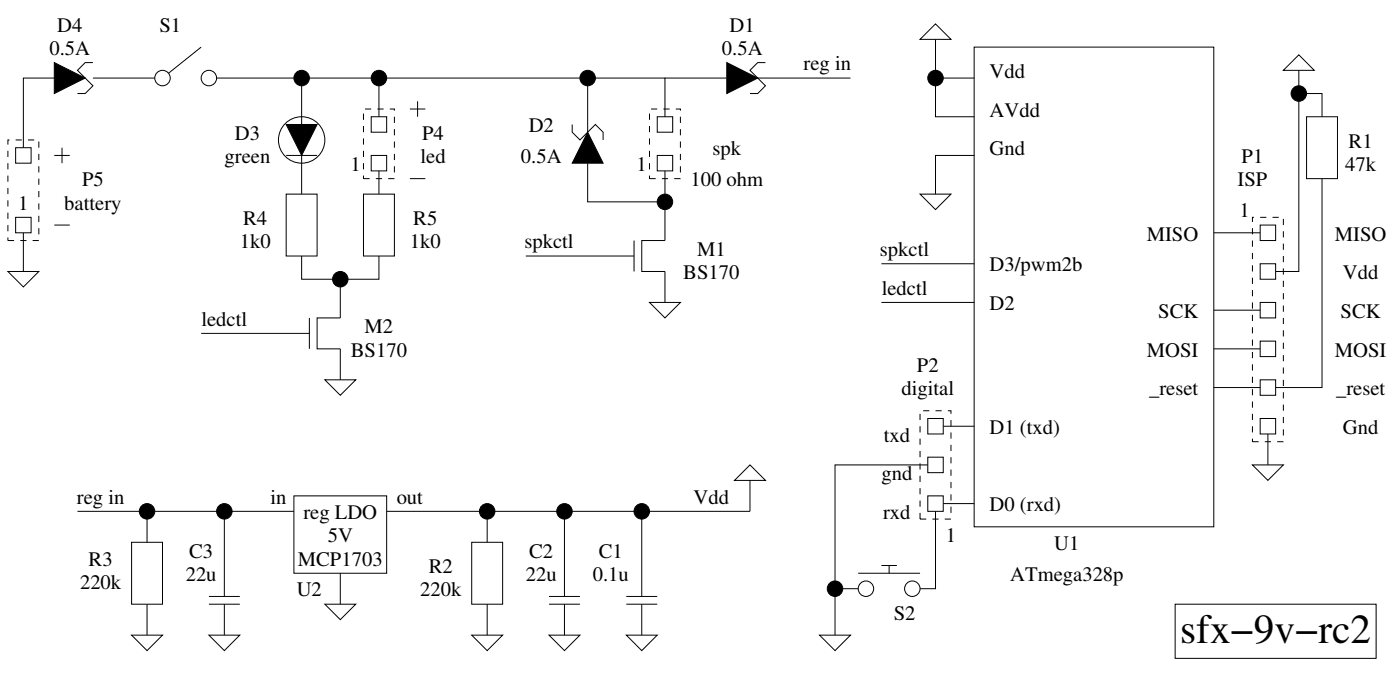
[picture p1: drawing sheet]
<svg xmlns="http://www.w3.org/2000/svg" width="288mm" height="138mm" viewBox="0 0 288 138" stroke-linecap="round" stroke-linejoin="round" font-family="sans-serif">
<g fill="none" stroke="#000" stroke-width=".21">
<path d="M41.3 9.7l-7.9 6.3M149.3 12.8l6.3 3.2-6.3 3.2zM157.2 12.8h-1.6l-1.6 1.6 3.2 3.2-1.6 1.6h-1.6M58.8 25.5h6.3l-3.2 6.4zM58.8 31.9h6.3M76.2 31.9h3.2v3.2h-3.2zM76.2 24h3.2v3.1h-3.2zM84.2 22.4h3.1M85.8 20.8v3.2M117.5 25.5v1.6l1.6 1.6 3.2-3.2 1.6 1.6v1.6M120.7 27.1l3.2 6.4h-6.4zM135 31.9h3.1v3.2h-3.1z"/>
<path d="M135 24h3.1v3.1h-3.1zM130.2 49.4v6.3M136.6 49.4h-4.8v6.3h4.8M63.5 65.2v6.4M69.9 65.2h-4.8v6.4h4.8M60.4 101.7h19v15.9h-19zM42.9 122.4h6.3M42.9 124h6.3M112.7 122.4h6.4M112.7 124h6.4M128.6 122.4h6.4M128.6 124h6.4"/>
<circle cx="42.9" cy="16" r="1.59"/>
<circle cx="61.9" cy="28.7" r="4.8"/>
</g>
<path d="M74.6 22.4h6.4v14.3h-6.4zM133.4 22.4h6.3v14.3h-6.3z" fill="none" stroke="#000" stroke-width=".21" stroke-dasharray="1.3" stroke-linecap="butt"/>
<path d="M149.3 12.8l6.3 3.2-6.3 3.2zM58.8 25.5h6.3l-3.2 6.4zM120.7 27.1l3.2 6.4h-6.4z" fill="#000"/>
<circle cx="33.4" cy="16" r="1.59" fill="#fff"/>
<g fill="none" stroke="#000" stroke-width=".21">
<path d="M11.1 12.8l6.4 3.2-6.4 3.2zM11.1 16h-6.3v14.3M19.1 12.8h-1.6l-1.6 1.6 3.2 3.2-1.6 1.6h-1.6M19.1 16h12.7M44.5 16h17.4v9.5M61.9 16h15.9v8M77.8 16h42.9v11.1M120.7 16h15.9v8M136.6 16h12.7M155.6 16h19.1M192.1 4.9l3.2 3.2h-6.4zM192.1 8.1v7.9h8"/>
<path d="M192.1 16v8h8M200.1 9.7h49.2v98.4h-49.2zM266.7 11.3l3.2 3.1h-6.3zM266.7 14.4v41.3h-4.7M266.7 19.2h4.8v4.8M3.2 30.3h3.2v3.2h-3.2zM11.1 31.9h3.2M12.7 30.3v3.2M58.8 39.8h6.3v12.7h-6.3zM61.9 31.9v7.9M74.6 39.8h6.4v12.7h-6.4zM77.8 35.1v4.7"/>
<path d="M84.2 36.7h3.1M120.7 33.5v7.9h15.9M136.6 35.1v14.3M188.9 39.8h6.4l-3.2 3.2zM200.1 31.9h-8v7.9M268.3 24h6.4v12.7h-6.4zM271.5 36.7v42.8h-9.5M1.6 55.7h6.4l-3.2 3.2zM3.2 44.6h3.2v3.2h-3.2zM4.8 47.8v7.9M11.1 46.2h3.2M61.9 52.5v4.8h15.9v-4.8"/>
<path d="M69.9 57.3v7.9M108 52.5h22.2M136.6 55.7v6.4M181 54.1h19.1M249.3 47.8h9.5M258.8 54.1h3.2v3.2h-3.2zM258.8 46.2h3.2v3.2h-3.2zM41.3 68.4h22.2M66.7 77.9h6.4l-3.2 3.2zM69.9 71.6v6.3M133.4 62.1h6.3l-3.1 3.1zM181 62.1h19.1"/>
<path d="M249.3 63.6h9.5M249.3 71.6h9.5M249.3 79.5h9.5M258.8 62.1h3.2v3.1h-3.2zM258.8 77.9h3.2v3.2h-3.2zM258.8 70h3.2v3.2h-3.2zM154 95.4l3.2 3.2h-6.4zM154 98.6v6.3h-22.2M190.5 93.8h3.2v3.2h-3.2zM190.5 85.9h3.2v3.1h-3.2zM190.5 95.4h-19v25.4M193.7 87.5h6.4"/>
<path d="M257.2 95.4h6.4l-3.2 3.2zM258.8 85.9h3.2v3.1h-3.2zM260.4 89v6.4M15.9 104.9h14.3v6.4M27 111.3h6.4v12.7h-6.4zM30.2 104.9h15.9v17.5M46.1 104.9h14.3M69.9 117.6v6.4M79.4 104.9h20.6v6.4M96.9 111.3h6.3v12.7h-6.3zM100 104.9h15.9v17.5M115.9 104.9h15.9v17.5"/>
<path d="M176.2 117.6h12.7M181 116h3.2M182.6 116v1.6M190.5 101.7h3.2v3.2h-3.2zM192.1 104.9v15.9h-3.2M193.7 103.3h6.4M27 130.3h6.4l-3.2 3.2zM30.2 124v6.3M42.9 130.3h6.3l-3.1 3.2zM46.1 124v6.3M66.7 124h6.4l-3.2 3.1zM96.9 130.3h6.3l-3.2 3.2z"/>
<path d="M100 124v6.3M112.7 130.3h6.4l-3.2 3.2zM115.9 124v6.3M128.6 130.3h6.4l-3.2 3.2zM131.8 124v6.3M168.3 130.3h6.4l-3.2 3.2zM176.2 120.8h-4.7v9.5M241.3 124h41.3v11.1h-41.3z"/>
<circle cx="33.4" cy="16" r="1.59"/>
<circle cx="61.9" cy="16" r="1.59"/>
<circle cx="77.8" cy="16" r="1.59"/>
<circle cx="120.7" cy="16" r="1.59"/>
<circle cx="192.1" cy="16" r="1.59"/>
<circle cx="266.7" cy="19.2" r="1.59"/>
<circle cx="69.9" cy="57.3" r="1.59"/>
<circle cx="136.6" cy="41.4" r="1.59"/>
<circle cx="30.2" cy="104.9" r="1.59"/>
<circle cx="46.1" cy="104.9" r="1.59"/>
<circle cx="100" cy="104.9" r="1.59"/>
<circle cx="115.9" cy="104.9" r="1.59"/>
<circle cx="131.8" cy="104.9" r="1.59"/>
<circle cx="171.5" cy="120.8" r="1.59"/>
<circle cx="177.8" cy="120.8" r="1.59"/>
<circle cx="187.4" cy="120.8" r="1.59"/>
</g>
<g fill="#000">
<path d="M11.1 12.8l6.4 3.2-6.4 3.2z"/>
<circle cx="61.9" cy="16" r="1.59"/>
<circle cx="77.8" cy="16" r="1.59"/>
<circle cx="120.7" cy="16" r="1.59"/>
<circle cx="192.1" cy="16" r="1.59"/>
<circle cx="266.7" cy="19.2" r="1.59"/>
<circle cx="69.9" cy="57.3" r="1.59"/>
<circle cx="136.6" cy="41.4" r="1.59"/>
<circle cx="30.2" cy="104.9" r="1.59"/>
<circle cx="46.1" cy="104.9" r="1.59"/>
<circle cx="100" cy="104.9" r="1.59"/>
<circle cx="115.9" cy="104.9" r="1.59"/>
<circle cx="131.8" cy="104.9" r="1.59"/>
<circle cx="171.5" cy="120.8" r="1.59"/>
</g>
<path d="M1.6 28.7h6.4v20.7h-6.4zM257.2 44.6h6.4v46h-6.4zM188.9 84.3h6.4v22.2h-6.4z" fill="none" stroke="#000" stroke-width=".21" stroke-dasharray="1.3" stroke-linecap="butt"/>
<text font-size="8.5" x="242.4" y="131.9">sfx−9v−rc2</text>
<g font-size="4.2">
<text x="10.1" y="11.3">0.5A</text>
<text x="11.7" y="6.5">D4</text>
<text x="32.7" y="6.5">S1</text>
<text x="148.3" y="11.3">0.5A</text>
<text x="149.8" y="6.5">D1</text>
<text x="165" y="14.4">reg in</text>
<text x="203.2" y="16">Vdd</text>
<text x="203.2" y="24">AVdd</text>
<text x="48.2" y="28.7">D3</text>
<text x="86.7" y="28.7">P4</text>
<text x="108.6" y="27.1">D2</text>
<text x="46.1" y="33.5">green</text>
<text x="72" y="35.1">1</text>
<text x="86.3" y="33.5">led</text>
<text x="107" y="33.5">0.5A</text>
<text x="130.7" y="35.1">1</text>
<text x="146.3" y="31.9">spk</text>
<text x="203.2" y="31.9">Gnd</text>
<text x="255" y="33.5">P1</text>
<text x="276.3" y="35.1">47k</text>
<text x="277" y="30.3">R1</text>
<text x="16.8" y="38.2">P5</text>
<text x="141.8" y="38.2">100 ohm</text>
<text x="254.2" y="38.2">ISP</text>
<text x="3.7" y="43">1</text>
<text x="13.2" y="43">battery</text>
<text x="50" y="46.2">R4</text>
<text x="84.9" y="46.2">R5</text>
<text x="254.6" y="44.6">1</text>
<text x="49.2" y="50.9">1k0</text>
<text x="84.2" y="50.9">1k0</text>
<text x="107.7" y="50.9">spkctl</text>
<text x="143.1" y="52.5">M1</text>
<text x="180.7" y="52.5">spkctl</text>
<text x="235.5" y="49.4">MISO</text>
<text x="274.1" y="49.4">MISO</text>
<text x="140.3" y="57.3">BS170</text>
<text x="203.2" y="55.7">D3/pwm2b</text>
<text x="275.8" y="57.3">Vdd</text>
<text x="181.1" y="60.5">ledctl</text>
<text x="203.2" y="63.6">D2</text>
<text x="237.9" y="65.2">SCK</text>
<text x="275.3" y="65.2">SCK</text>
<text x="41.4" y="66.8">ledctl</text>
<text x="74.9" y="68.4">M2</text>
<text x="72.1" y="73.2">BS170</text>
<text x="188.3" y="76.3">P2</text>
<text x="235.5" y="73.2">MOSI</text>
<text x="274.1" y="73.2">MOSI</text>
<text x="185.1" y="81.1">digital</text>
<text x="236" y="81.1">_reset</text>
<text x="274.4" y="81.1">_reset</text>
<text x="203.2" y="89">D1 (txd)</text>
<text x="275.8" y="89">Gnd</text>
<text x="181.5" y="90.6">txd</text>
<text x="181" y="98.6">gnd</text>
<text x="15.8" y="103.3">reg in</text>
<text x="55.5" y="103.3">in</text>
<text x="62.3" y="106.5">reg LDO</text>
<text x="81.5" y="103.3">out</text>
<text x="142.4" y="103.3">Vdd</text>
<text x="181.4" y="106.5">rxd</text>
<text x="203.2" y="104.9">D0 (rxd)</text>
<text x="67.3" y="111.3">5V</text>
<text x="194.2" y="111.3">1</text>
<text x="216.5" y="112.9">U1</text>
<text x="18.2" y="116">R3</text>
<text x="38.1" y="119.2">22u</text>
<text x="38.8" y="114.4">C3</text>
<text x="61.2" y="116">MCP1703</text>
<text x="88.1" y="117.6">R2</text>
<text x="108" y="119.2">22u</text>
<text x="108.7" y="114.4">C2</text>
<text x="121.7" y="119.2">0.1u</text>
<text x="123" y="114.4">C1</text>
<text x="207.5" y="119.2">ATmega328p</text>
<text x="16.4" y="120.8">220k</text>
<text x="60.9" y="122.4">U2</text>
<text x="86.3" y="122.4">220k</text>
<text x="183.5" y="127.1">S2</text>
</g>
</svg>
